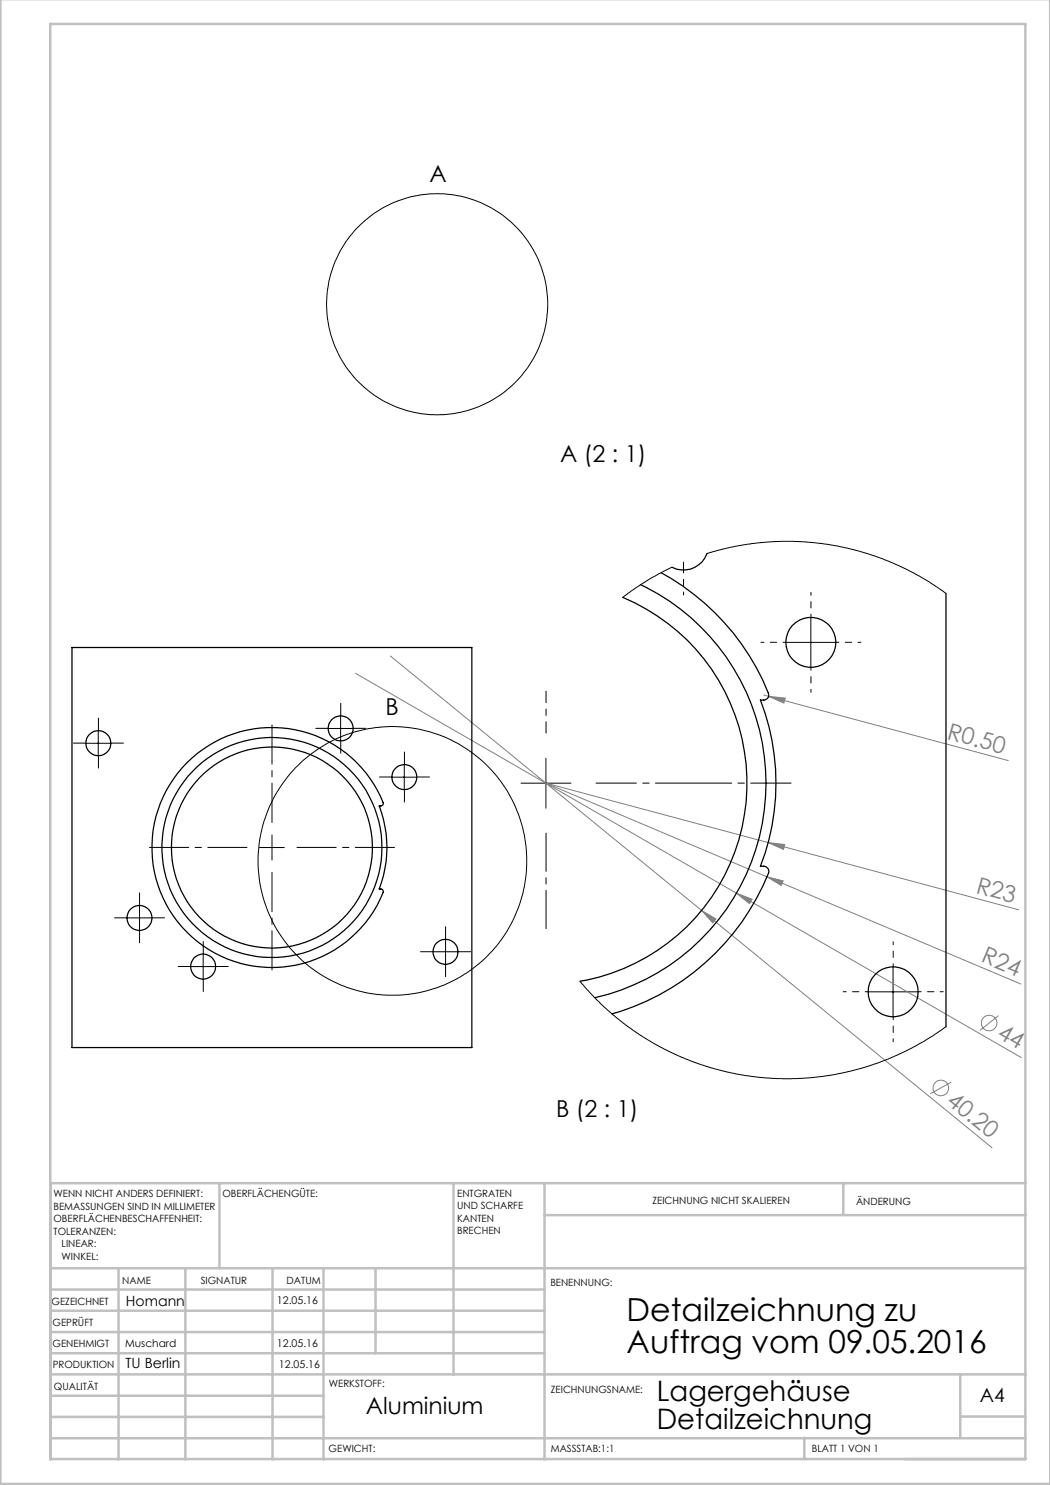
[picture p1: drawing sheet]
<svg xmlns="http://www.w3.org/2000/svg" width="210mm" height="297mm" viewBox="0 0 210 297" stroke-linecap="round" stroke-linejoin="round" font-family="sans-serif">
<g fill="none" stroke="#808080" stroke-width=".2">
<path d="M71.1 134.7l76.2 43.9M78.1 131.2l62.2 50.9M152.8 139l.9 .3M153.7 139.3l3.4 .3-.3 1zM153.7 139.3l47.9 12.8M147.3 178.6l3.1 1.2-.5 .9zM147.3 178.6l57 32.9M153.4 175.4l3.2 .8-.4 .9zM153.6 168.5l3.4 .4-.3 1zM153.6 168.5l-44.4-11.9 95 40.2M153.6 168.5l50.1 13.5M140.3 182.1l2.9 1.7-.6 .8z"/>
<path d="M140.3 182.1l58.1 47.4M190.3 216.4l-4.2 2.4M199.7 203.1l-3.7 3"/>
<circle cx="188.2" cy="217.6" r="1.56"/>
<circle cx="197.8" cy="204.6" r="1.56"/>
</g>
<g fill="none" stroke="#000" stroke-width=".2">
<path d="M136.7 112.4v1.6M157.2 128.5h10M162.2 123.5v10M17.2 148.7h5M19.6 146.2v5M65.6 145.7h5M68.1 143.2v5M78.4 155.4h5M80.9 152.9v5M104.2 156.6h10M109.2 151.7v9.9M51.9 169.5h5"/>
<path d="M54.4 167v5M25.4 183.6h5M27.9 181.1v5M38.1 193.3h5M40.6 190.8v5M86.6 190.4h5M89.1 187.9v5M173.6 198.4h10M178.6 193.4v10"/>
<circle cx="87.4" cy="60.8" r="22.1"/>
<circle cx="78.5" cy="172.2" r="26.9"/>
</g>
<path d="M49.4 169.5h-19.5M54.4 164.5v-19.5M54.4 174.5v19.5M59.4 169.5h19.5" fill="none" stroke="#000" stroke-width=".2" stroke-dasharray="15.2 1.3 1.3 1.3" stroke-dashoffset="7.4"/>
<g fill="none" stroke="#000" stroke-width=".2" stroke-dasharray="15.2 1.3 1.3 1.3">
<path d="M17.2 148.6h-2.5M19.7 146.1v-2.5M19.7 151.1v2.5M22.2 148.6h2.5M65.6 145.7h-2.5M68.1 143.2v-2.5M68.1 148.2v2.5M70.6 145.7h2.5M78.4 155.4h-2.5M80.9 152.9v-2.5M80.9 157.9v2.5M83.4 155.4h2.5"/>
<path d="M25.4 183.6h-2.5M27.9 181.1v-2.5M27.9 186.1v2.5M30.4 183.6h2.5M38.1 193.3h-2.5M40.6 190.8v-2.5M40.6 195.8v2.5M43.1 193.3h2.5M86.6 190.3h-2.5M89.1 187.8v-2.5M89.1 192.8v2.5M91.6 190.3h2.5"/>
</g>
<path d="M109.2 146.6v-8.4" fill="none" stroke="#000" stroke-width=".2" stroke-dasharray="15.2 1.3 1.3 1.3" stroke-dashoffset="13"/>
<path d="M109.2 166.6v19.1" fill="none" stroke="#000" stroke-width=".2" stroke-dasharray="15.2 1.3 1.3 1.3" stroke-dashoffset="7.6"/>
<path d="M119.2 156.6h39" fill="none" stroke="#000" stroke-width=".2" stroke-dasharray="15.2 1.3 1.3 1.3" stroke-dashoffset="7.2"/>
<path d="M136.7 114v5M157.2 128.5h-5M162.2 123.5v-5M162.2 133.5v5M167.2 128.5h5M173.6 198.3h-5M178.6 193.3v-5M183.6 198.3h5M178.6 203.3v5" fill="none" stroke="#000" stroke-width=".2" stroke-dasharray="15.2 1.3 1.3 1.3" stroke-dashoffset="14.6"/>
<g fill="none" stroke="#c0c0c0" stroke-width=".5">
<path d="M.1 -.1v296.9h209.9v-296.9M10.1 4.8h195v287h-195zM43.9 236.6v17M90.7 236.6v38.3M108.9 236.6v55.3M168.7 236.6v6.3M205.1 236.6h-195v55.3M10.1 253.6h195M10.1 257.9h98.8M23.7 253.6v38.3M37.1 253.6v38.3M54.5 253.6v38.3"/>
<path d="M64.7 253.6v38.3M75.1 253.6v17M108.9 243h96.2M10.1 270.6h98.8M10.1 266.4h98.8M10.1 262.1h98.8M10.1 279.1h54.6M10.1 274.9h195M192.1 274.8v12.7M10.1 287.7h195M10.1 283.4h54.6M160.9 287.5v4.3"/>
<path d="M192.1 283.3h13"/>
</g>
<g fill="#808080">
<path d="M140.3 182.1l2.9 1.7-.6 .8z"/>
<path d="M147.3 178.6l3.1 1.2-.5 .9z"/>
<path d="M153.4 175.4l3.2 .8-.4 .9z"/>
<path d="M153.7 139.3l3.4 .3-.3 1z"/>
<path d="M153.6 168.5l3.4 .4-.3 1z"/>
</g>
<g fill="none" stroke="#000" stroke-width=".25">
<path d="M124.5 119.5a40.2 40.2 0 0 1 24.7 41.6 40.2 40.2 0 0 1-33.2 35.1M128.1 116.9a44 44 0 0 1 24.8 44.6 44 44 0 0 1-33.9 38M132.2 114.5a46.5 46.5 0 0 1 21.5 24.6l-.3 .6a1.46 1.46 0 0 1-1.3 .3 46 46 0 0 1 0 33.2 1.19 1.19 0 0 1 1.2 .2 1.19 1.19 0 0 1 .4 1.2 47.9 47.9 0 0 1-31.3 28.2M141.4 110.7a5 5 0 0 1-7 2.7M189.2 118.7v86.6M14.4 129.5h80v80h-80zM37.4 152.6a23.9 23.9 0 0 1 39.3 8.1l-.3 .4-.6 .1a23 23 0 0 1 0 16.6 .57 .57 0 0 1 .7 .1 .57 .57 0 0 1 .1 .6 24 24 0 0 1-35.4 11 24 24 0 0 1-3.8-36.9z"/>
<circle cx="162.2" cy="128.5" r="5"/>
<circle cx="19.7" cy="148.6" r="2.49"/>
<circle cx="68.1" cy="145.7" r="2.49"/>
<circle cx="80.9" cy="155.4" r="2.49"/>
<circle cx="54.4" cy="169.5" r="22"/>
<circle cx="54.4" cy="169.5" r="20.1"/>
<circle cx="27.9" cy="183.6" r="2.49"/>
<circle cx="40.6" cy="193.3" r="2.51"/>
<circle cx="89.1" cy="190.4" r="2.49"/>
<circle cx="178.6" cy="198.4" r="5"/>
</g>
<path d="M134.4 113.4l-5.1 2.8-4.8 3.3M141.4 110.7l5.5-1.4 3.7-.6 3.3-.3 5.8-.1 5.8 .6 6.3 1.3 6 2.1 3.2 1.4 2.8 1.5 2.1 1.2 3.3 2.3M116 196.2l4.1 4.5 3.2 2.9 4.5 3.3 4.3 2.5 4.1 2 5.1 1.9 5.8 1.5 4.1 .6 5.4 .4 4.8-.2 5.3-.7 5.3-1.2 4.1-1.3 4.8-2 4.2-2.3 4.1-2.8" fill="none" stroke="#000" stroke-width=".2"/>
<g font-size="6.3">
<text x="125.3" y="264.2">Detailzeichnung zu</text>
<text x="125.3" y="270.6">Auftrag vom 09.05.2016</text>
</g>
<g font-size="5.6">
<text x="131.4" y="280.1">Lagergehäuse</text>
<text x="131.4" y="285.8">Detailzeichnung</text>
</g>
<g font-size="4.7">
<text x="85.9" y="36.5">A</text>
<text x="112" y="92.4">A (2 : 1)</text>
<text x="77.1" y="143">B</text>
<text x="111.2" y="223.4">B (2 : 1)</text>
<text x="73.2" y="282.8">Aluminium</text>
</g>
<g font-size="4.7" fill="#808080">
<text x="189.2" y="147.7" transform="rotate(15 189.2 147.7)">R0.50</text>
<text x="195" y="178.6" transform="rotate(15 195 178.6)">R23</text>
<text x="196" y="192.3" transform="rotate(23 196 192.3)">R24</text>
<text x="199.2" y="207.4" transform="rotate(30 199.2 207.4)">44</text>
<text x="189.1" y="220.5" transform="rotate(39 189.1 220.5)">40.20</text>
</g>
<text font-size="3.9" x="196" y="280.4">A4</text>
<g font-size="2.8">
<text x="25.2" y="261.1">Homann</text>
<text x="25.1" y="273.7">TU Berlin</text>
</g>
<g font-size="2.1">
<text x="55.4" y="260.8">12.05.16</text>
<text x="25" y="269.3">Muschard</text>
<text x="55.4" y="269.5">12.05.16</text>
<text x="55.8" y="273.6">12.05.16</text>
</g>
<g font-size="2">
<text x="10.7" y="239.5">WENN NICHT ANDERS DEFINIERT:</text>
<text x="44.5" y="239.5">OBERFLÄCHENGÜTE:</text>
<text x="91.4" y="239.4">ENTGRATEN</text>
<text x="10.7" y="242">BEMASSUNGEN SIND IN MILLIMETER</text>
<text x="10.7" y="244.5">OBERFLÄCHENBESCHAFFENHEIT:</text>
<text x="91.4" y="241.9">UND SCHARFE</text>
<text x="91.4" y="244.4">KANTEN</text>
<text x="130.5" y="240.8">ZEICHNUNG NICHT SKALIEREN</text>
<text x="171.2" y="241">ÄNDERUNG</text>
<text x="10.7" y="247">TOLERANZEN:</text>
<text x="12.3" y="249.5">LINEAR:</text>
<text x="12.3" y="252">WINKEL:</text>
<text x="91.4" y="246.9">BRECHEN</text>
<text x="24.4" y="256.9">NAME</text>
<text x="40.1" y="256.8">SIGNATUR</text>
<text x="57.3" y="256.8">DATUM</text>
<text x="110.1" y="257.1">BENENNUNG:</text>
<text x="10.3" y="260.9">GEZEICHNET</text>
<text x="10.5" y="269.3">GENEHMIGT</text>
<text x="10.5" y="265.2">GEPRÜFT</text>
<text x="10.6" y="273.6">PRODUKTION</text>
<text x="10.8" y="278">QUALITÄT</text>
<text x="65.8" y="277.4">WERKSTOFF:</text>
<text x="110.2" y="278.5">ZEICHNUNGSNAME:</text>
<text x="65.7" y="290.4">GEWICHT:</text>
<text x="110.2" y="290.5">MASSSTAB:1:1</text>
<text x="162.4" y="290.4">BLATT 1 VON 1</text>
</g>
</svg>
